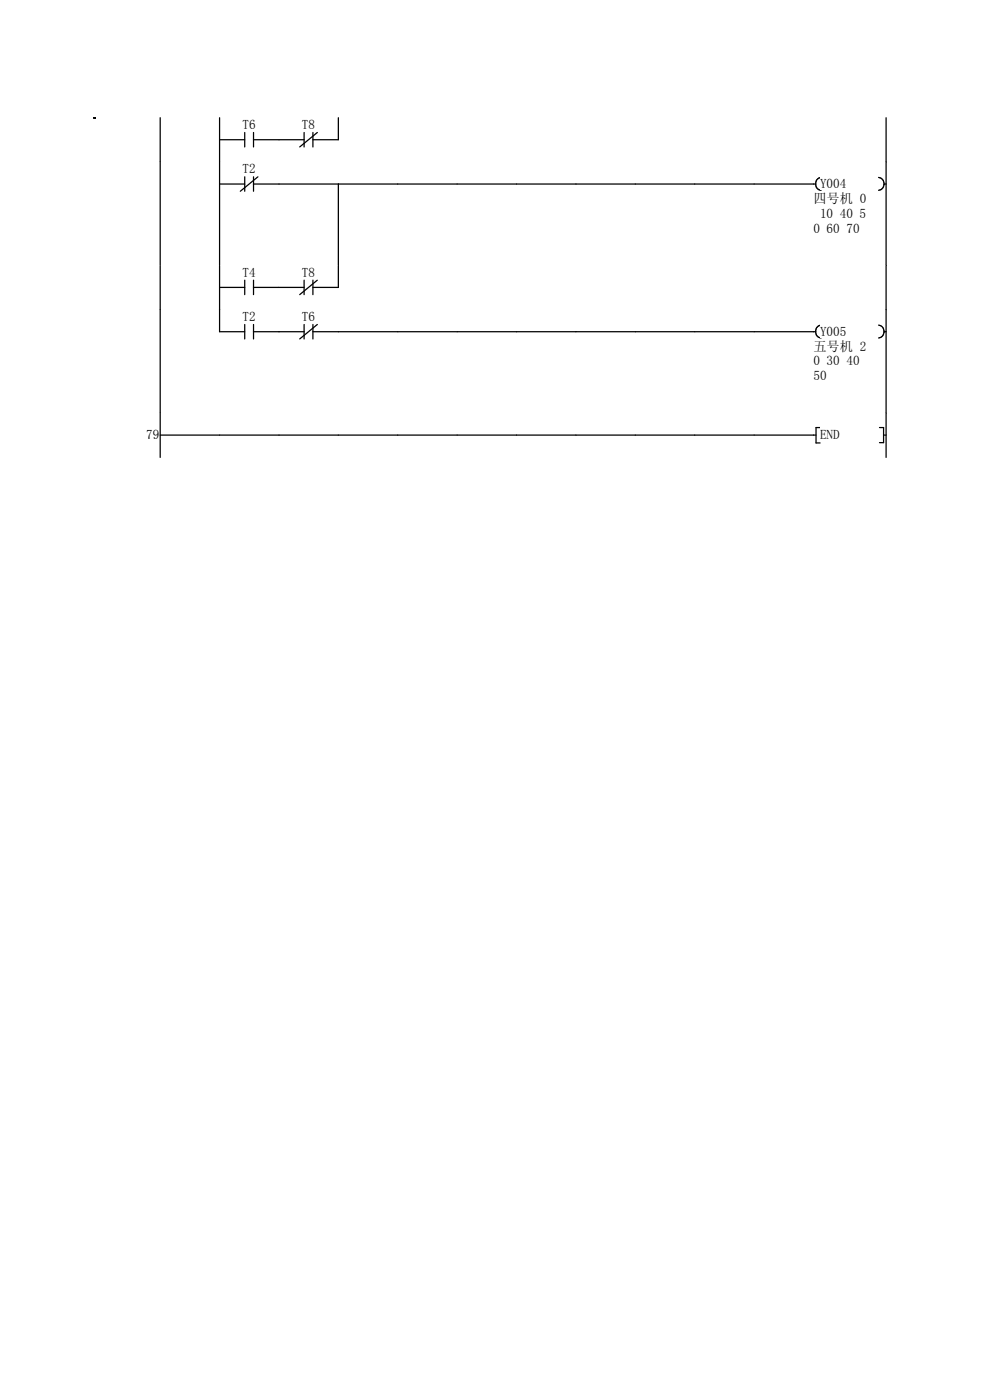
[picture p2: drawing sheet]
<svg xmlns="http://www.w3.org/2000/svg" width="210mm" height="297mm" viewBox="0 0 210 297" stroke-linecap="round" stroke-linejoin="round" font-family="sans-serif">
<path d="M34 25v9.4" fill="none" stroke="#070000" stroke-width=".27"/>
<path d="M51.4 25h2.8v2.8h-2.8z" fill="#fff"/>
<path d="M46.6 29.6h5.3M46.6 25v9.4M51.9 28.1v3.1M53.8 29.6h5.4M53.8 28.1v3.1" fill="none" stroke="#070000" stroke-width=".27"/>
<path d="M64.1 25h2.7v2.8h-2.7z" fill="#fff"/>
<path d="M59.2 29.6h5.3M64.5 28.1v3.1M66.4 28.1v3.1M67.3 28.1l-3.7 3.1M71.8 25v4.6h-5.4M188 25v9.4" fill="none" stroke="#070000" stroke-width=".27"/>
<g fill="#fff">
<path d="M20 34.4h14v21.9h-14z"/>
<path d="M34 34.4h12.6v21.9h-12.6z"/>
<path d="M46.6 34.4h12.6v21.9h-12.6z"/>
<path d="M59.2 34.4h12.6v21.9h-12.6z"/>
<path d="M71.8 34.4h12.6v21.9h-12.6z"/>
<path d="M84.4 34.4h12.6v21.9h-12.6z"/>
<path d="M97 34.4h12.6v21.9h-12.6z"/>
<path d="M109.6 34.4h12.6v21.9h-12.6z"/>
<path d="M122.2 34.4h12.6v21.9h-12.6z"/>
<path d="M134.8 34.4h12.6v21.9h-12.6z"/>
<path d="M147.4 34.4h12.6v21.9h-12.6z"/>
<path d="M160 34.4h12.6v21.9h-12.6z"/>
<path d="M172.6 34.4h15.4v21.9h-15.4z"/>
</g>
<path d="M34 34.4v21.9" fill="none" stroke="#070000" stroke-width=".27"/>
<path d="M51.4 34.4h2.8v2.8h-2.8z" fill="#fff"/>
<path d="M46.6 39h5.3M46.6 34.4v21.9M51.9 37.5v3.1M53.8 39h119.2M53.8 37.5v3.1M54.7 37.5l-3.7 3.1M71.8 39v17.3M174.2 37.6a1.39 1.39 0 0 0-1.2 1.4 1.39 1.39 0 0 0 1.2 1.4" fill="none" stroke="#070000" stroke-width=".27"/>
<path d="M173.9 37.5h5.6v2.8h-5.6z" fill="#fff"/>
<path d="M186.4 37.6a1.38 1.38 0 0 1 1.2 1.4 1.38 1.38 0 0 1-1.2 1.4M187.5 39h.5" fill="none" stroke="#070000" stroke-width=".27"/>
<g fill="#fff">
<path d="M172.6 40.6h11.2v2.8h-11.2z"/>
<path d="M172.6 43.8h11.2v2.8h-11.2z"/>
<path d="M172.6 46.9h9.8v2.8h-9.8z"/>
</g>
<path d="M188 34.4v21.9" fill="none" stroke="#070000" stroke-width=".27"/>
<g fill="#fff">
<path d="M20 56.3h14v9.4h-14z"/>
<path d="M34 56.3h12.6v9.4h-12.6z"/>
<path d="M46.6 56.3h12.6v9.4h-12.6z"/>
<path d="M59.2 56.3h12.6v9.4h-12.6z"/>
<path d="M71.8 56.3h12.6v9.4h-12.6z"/>
<path d="M84.4 56.3h12.6v9.4h-12.6z"/>
<path d="M97 56.3h12.6v9.4h-12.6z"/>
<path d="M109.6 56.3h12.6v9.4h-12.6z"/>
<path d="M122.2 56.3h12.6v9.4h-12.6z"/>
<path d="M134.8 56.3h12.6v9.4h-12.6z"/>
<path d="M147.4 56.3h12.6v9.4h-12.6z"/>
<path d="M160 56.3h12.6v9.4h-12.6z"/>
<path d="M172.6 56.3h15.4v9.4h-15.4z"/>
</g>
<path d="M34 56.3v9.4" fill="none" stroke="#070000" stroke-width=".27"/>
<path d="M51.4 56.3h2.8v2.8h-2.8z" fill="#fff"/>
<path d="M46.6 56.3v9.4M51.9 59.4v3.1M53.8 59.4v3.1M46.6 61h5.3M53.8 61h5.4" fill="none" stroke="#070000" stroke-width=".27"/>
<path d="M64.1 56.3h2.7v2.8h-2.7z" fill="#fff"/>
<path d="M64.5 59.4v3.1M66.4 59.4v3.1M67.3 59.4l-3.7 3.1M71.8 56.3v4.7h-5.4M188 56.3v9.4M59.2 61h5.3" fill="none" stroke="#070000" stroke-width=".27"/>
<g fill="#fff">
<path d="M20 65.7h14v22h-14z"/>
<path d="M34 65.7h12.6v22h-12.6z"/>
<path d="M46.6 65.7h12.6v22h-12.6z"/>
<path d="M59.2 65.7h12.6v22h-12.6z"/>
<path d="M71.8 65.7h12.6v22h-12.6z"/>
<path d="M84.4 65.7h12.6v22h-12.6z"/>
<path d="M97 65.7h12.6v22h-12.6z"/>
<path d="M109.6 65.7h12.6v22h-12.6z"/>
<path d="M122.2 65.7h12.6v22h-12.6z"/>
<path d="M134.8 65.7h12.6v22h-12.6z"/>
<path d="M147.4 65.7h12.6v22h-12.6z"/>
<path d="M160 65.7h12.6v22h-12.6z"/>
<path d="M172.6 65.7h15.4v22h-15.4z"/>
</g>
<path d="M34 65.7v21.9" fill="none" stroke="#070000" stroke-width=".27"/>
<path d="M51.4 65.7h2.8v2.8h-2.8z" fill="#fff"/>
<path d="M46.6 65.7v4.7h5.3M51.9 68.8v3.1M53.8 70.4h5.4M53.8 68.8v3.1" fill="none" stroke="#070000" stroke-width=".27"/>
<path d="M64.1 65.7h2.7v2.8h-2.7z" fill="#fff"/>
<path d="M59.2 70.4h5.3M64.5 68.8v3.1M66.4 70.4h106.6M66.4 68.8v3.1M67.3 68.8l-3.7 3.1M174.2 69a1.39 1.39 0 0 0-1.2 1.3 1.39 1.39 0 0 0 1.2 1.4" fill="none" stroke="#070000" stroke-width=".27"/>
<path d="M173.9 68.8h5.6v2.8h-5.6z" fill="#fff"/>
<path d="M186.4 69a1.38 1.38 0 0 1 1.2 1.3 1.38 1.38 0 0 1-1.2 1.4M187.5 70.4h.5" fill="none" stroke="#070000" stroke-width=".27"/>
<g fill="#fff">
<path d="M172.6 72h11.2v2.8h-11.2z"/>
<path d="M172.6 75.1h11.2v2.8h-11.2z"/>
<path d="M172.6 78.2h2.8v2.8h-2.8z"/>
</g>
<path d="M188 65.7v21.9" fill="none" stroke="#070000" stroke-width=".27"/>
<g fill="#fff">
<path d="M20 87.7h14v9.4h-14z"/>
<path d="M34 87.7h12.6v9.4h-12.6z"/>
<path d="M46.6 87.7h12.6v9.4h-12.6z"/>
<path d="M59.2 87.7h12.6v9.4h-12.6z"/>
<path d="M71.8 87.7h12.6v9.4h-12.6z"/>
<path d="M84.4 87.7h12.6v9.4h-12.6z"/>
<path d="M97 87.7h12.6v9.4h-12.6z"/>
<path d="M109.6 87.7h12.6v9.4h-12.6z"/>
<path d="M122.2 87.7h12.6v9.4h-12.6z"/>
<path d="M134.8 87.7h12.6v9.4h-12.6z"/>
<path d="M147.4 87.7h12.6v9.4h-12.6z"/>
<path d="M160 87.7h12.6v9.4h-12.6z"/>
<path d="M172.6 87.7h15.4v9.4h-15.4z"/>
<path d="M31 90.8h2.8v2.8h-2.8z"/>
</g>
<path d="M34 92.3h139.1M34 87.6v9.4M174 90.7h-.9v3.3h.9" fill="none" stroke="#070000" stroke-width=".27"/>
<path d="M173.9 90.8h4.3v2.8h-4.3z" fill="#fff"/>
<path d="M20 25h.1M186.6 90.7h.8v3.2h-.8M187.4 92.3h.6M188 87.6v9.4" fill="none" stroke="#070000" stroke-width=".27"/>
<g font-size="2.8">
<text x="51.4" y="27.4">T6</text>
<text x="64" y="27.4">T8</text>
<text x="51.4" y="36.8">T2</text>
<text x="173.9" y="39.9">Y004</text>
<text x="172.6" y="43.1">四号机 0</text>
<text x="174" y="46.2">10 40 5</text>
<text x="172.6" y="49.3">0 60 70</text>
<text x="51.4" y="58.7">T4</text>
<text x="64" y="58.7">T8</text>
<text x="51.4" y="68.1">T2</text>
<text x="64" y="68.1">T6</text>
<text x="173.9" y="71.2">Y005</text>
<text x="172.6" y="74.4">五号机 2</text>
<text x="172.6" y="77.5">0 30 40</text>
<text x="172.6" y="80.6">50</text>
<text x="31" y="93.2">79</text>
<text x="173.9" y="93.2">END</text>
</g>
</svg>
